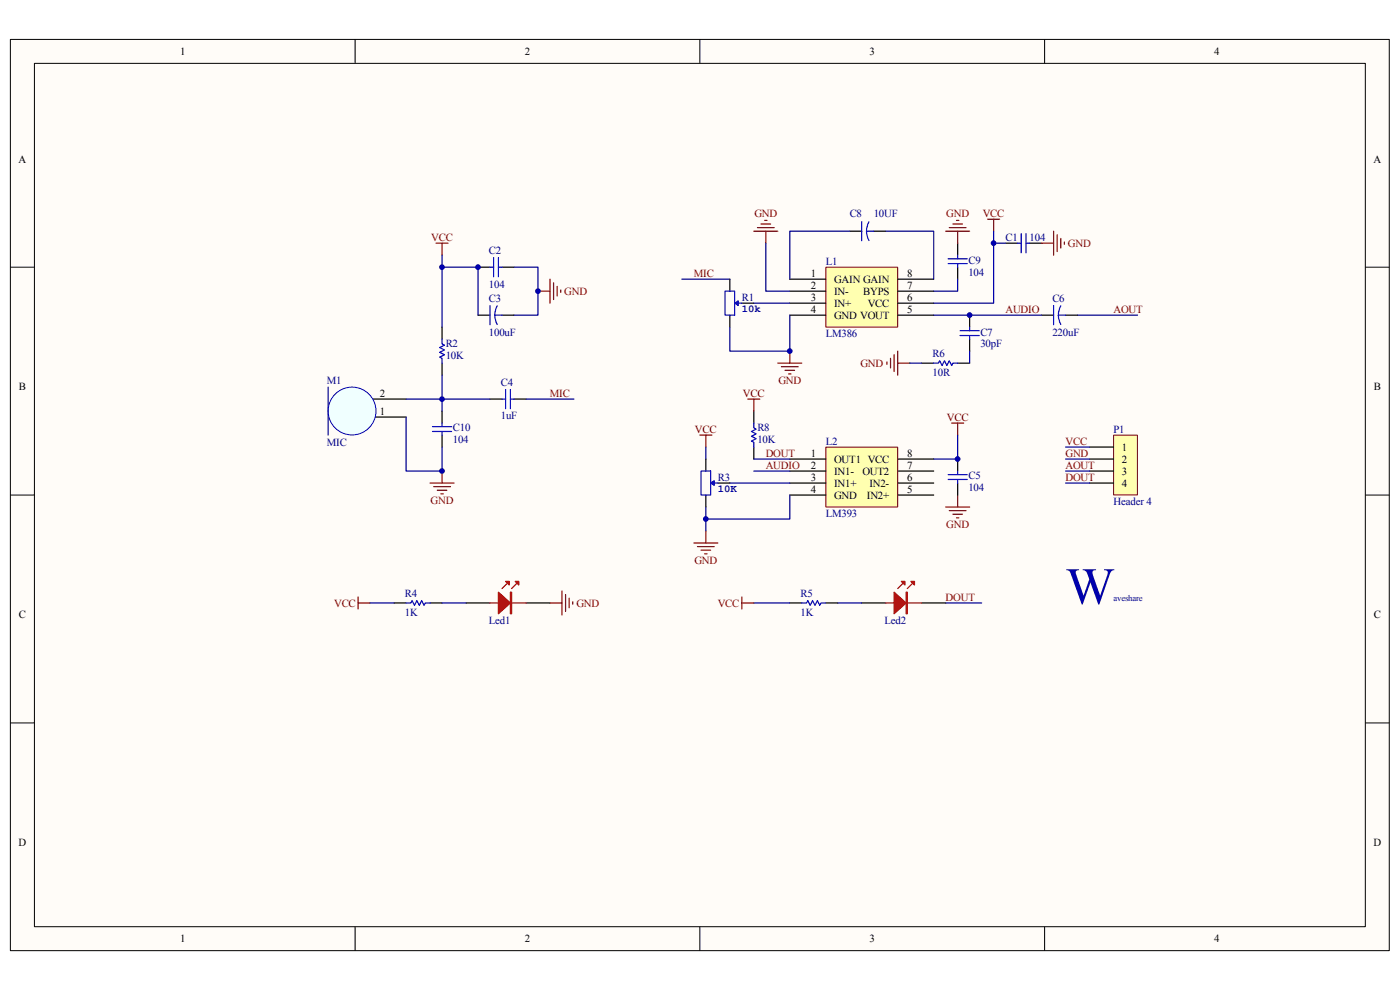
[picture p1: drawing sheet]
<svg xmlns="http://www.w3.org/2000/svg" width="297mm" height="210mm" viewBox="0 0 297 210" stroke-linecap="round" stroke-linejoin="round" font-family="sans-serif">
<path d="M2.2 8.4h292.5v193.3h-292.5z" fill="#fffcf8"/>
<path d="M2.2 8.4h292.5v193.3h-292.5z" fill="none" stroke="#000" stroke-width=".21"/>
<path d="M7.3 13.5h282.3v183.1h-282.3z" fill="#fffcf8"/>
<g fill="none" stroke="#000" stroke-width=".21">
<path d="M7.3 13.4h282.3v183.2h-282.3zM75.3 8.3v5.1M148.5 8.3v5.1M221.6 8.3v5.1M2.2 56.7h5.1M289.7 56.7h5M2.2 105h5.1M289.7 105h5M2.2 153.3h5.1M289.7 153.3h5M75.3 196.6v5.1M148.5 196.6v5.1"/>
<path d="M221.6 196.6v5.1"/>
</g>
<path d="M78.5 88.5h7.6M78.5 84.7h7.6" fill="none" stroke="#000" stroke-width=".25"/>
<circle cx="74.7" cy="87.2" r="5.1" fill="#f0ffff" stroke="#00f" stroke-width=".21"/>
<path d="M69.6 82.1v10.2" fill="none" stroke="#11037f" stroke-width=".25"/>
<path d="M101.4 56.7h2.6M106.5 56.7h2.5M93.8 69.4v2.5M93.8 77v2.6M101.4 66.9h2.6M106.5 66.9h2.5M104 84.7h2.5M109 84.7h2.6" fill="none" stroke="#000" stroke-width=".25"/>
<g fill="none" stroke="#00f" stroke-width=".25">
<path d="M104 56.7h.7M104.7 54.6v4.1M105.7 54.6v4.1M105.7 56.7h.8M93.8 71.9v1.1l.5 .2-1 .5 1 .5-1 .5 1 .5-1 .6 .5 .2v1M104 64.8v4.1M105 66.9l.2 1.2 .3 .7M105 66.9h1.5M105.5 64.9l-.4 1.1-.1 .9M106.5 84.7h.8M107.3 82.6v4.1M108.3 82.6v4.1"/>
<path d="M108.3 84.7h.7"/>
</g>
<path d="M92.5 51.6h2.6M93.8 51.6v2.5M93.8 99.9v2.6M91.2 102.5h5.1M92 103.2h3.6M92.8 104h2M93.5 104.8h.5" fill="none" stroke="#800000" stroke-width=".25"/>
<path d="M111.6 84.7h10.2" fill="none" stroke="#000080" stroke-width=".25"/>
<path d="M175.2 56.7h15.2v12.7h-15.2z" fill="#ffffb0"/>
<path d="M175.2 56.7h15.2v12.7h-15.2z" fill="none" stroke="#800000" stroke-width=".21"/>
<path d="M167.5 59.2h7.7M190.4 59.2h7.7M167.5 61.8h7.7M167.5 64.3h7.7M167.5 66.9h7.7M190.4 61.8h7.7M190.4 64.3h7.7M190.4 66.9h7.7" fill="none" stroke="#000" stroke-width=".25"/>
<path d="M175.2 94.9h15.2v12.6h-15.2z" fill="#ffffb0"/>
<path d="M175.2 94.8h15.2v12.7h-15.2z" fill="none" stroke="#800000" stroke-width=".21"/>
<g fill="none" stroke="#000" stroke-width=".25">
<path d="M154.8 59.2v2.6M213.3 51.6h2.6M218.4 51.6h2.6M154.8 66.9v2.5M157.4 64.3h2.5M149.7 97.4v2.5M167.5 97.4h7.7M167.5 99.9h7.7M190.4 97.4h7.7M190.4 99.9h7.7M203.2 97.4v2.5M149.7 105v2.6"/>
<path d="M152.3 102.5h2.5M167.5 102.5h7.7M167.5 105h7.7M190.4 102.5h7.7M190.4 105h7.7M203.2 102.5v2.5M83.6 127.9h2.5M91.2 127.9h2.6M98.9 127.9h5.1M111.6 127.9h5.1M167.5 127.9h2.6M175.2 127.9h2.5"/>
<path d="M182.8 127.9h5.1M195.5 127.9h5.1"/>
</g>
<path d="M93.8 56.7h7.6v10.2M109 56.7h5.1v10.2h-5.1M144.7 59.2h10.1M162.5 51.6v10.2h5M159.9 64.3h7.6M167.5 66.9v7.6h-12.7v-5.1M149.7 94.8v2.6M159.9 99.9h7.6M203.2 92.3v5.1h-5.1M78.5 127.9h5.1M93.8 127.9h5.1M177.7 127.9h5.1" fill="none" stroke="#000080" stroke-width=".25"/>
<g fill="none" stroke="#800000" stroke-width=".25">
<path d="M116.7 59.2v5.1M117.4 60v3.5M159.9 49h5.1M160.7 48.3h3.5M161.4 47.5h2.1M162.2 46.8h.5M162.5 49v2.6M209.5 46.5h2.6M210.8 46.5v2.5M221 51.6h2.5M223.5 49v5.1M224.3 49.8v3.6"/>
<path d="M225 50.6v2M225.8 51.3v.5M114.1 61.8h2.6M118.2 60.7v2.1M119 61.5v.5M165 77h5.1M165.8 77.8h3.5M166.5 78.6h2.1M167.3 79.3h.5M167.5 74.5v2.5M148.5 92.3h2.5M149.7 92.3v2.5"/>
<path d="M201.9 89.7h2.5M203.2 89.7v2.6M147.2 115.2h5.1M148 115.9h3.5M148.7 116.7h2.1M149.5 117.5h.5M149.7 112.6v2.6M200.6 107.6h5.1M201.4 108.3h3.5M202.1 109.1h2.1M202.9 109.8h.5M203.2 105v2.6"/>
<path d="M76 126.6v2.6M76 127.9h2.5M116.7 127.9h2.5M119.2 125.4v5M120 126.1v3.6M120.7 126.9v2M121.5 127.6v.6"/>
</g>
<g fill="none" stroke="#00f" stroke-width=".25">
<path d="M215.9 51.6h.7M216.6 49.6v4M217.7 49.6v4M217.7 51.6h.7M153.8 61.8h2v5.1h-2zM156.1 64.3h1.3M148.7 99.9h2.1v5.1h-2.1zM203.2 99.9v.8M151 102.5h1.3M201.1 100.7h4.1M201.1 101.7h4.1M203.2 101.7v.8"/>
<path d="M86.1 127.9h1.1l.2-.5 .5 1 .5-1 .5 1 .6-1 .5 1 .2-.5h1M170.1 127.9h1l.3-.5 .5 1 .5-1 .5 1 .5-1 .5 1 .3-.5h1"/>
</g>
<g fill="#00f" stroke="#00f" stroke-width=".21">
<path d="M155.8 64.3l.8-.5v1z"/>
<path d="M150.8 102.5l.7-.5v1z"/>
</g>
<path d="M104 127.9h7.6M107.5 123.8l-1 1.1M109.5 123.8l-1 1.1M187.9 127.9h7.6M191.5 123.8l-1.1 1.1M193.5 123.8l-1 1.1" fill="none" stroke="#bf0000" stroke-width=".25"/>
<g fill="#bf0000" stroke="#bf0000" stroke-width=".25">
<path d="M105.7 125.6l2.6 2.3-2.6 2.3z"/>
<path d="M109.3 123.3h.8v.8z"/>
<path d="M107.3 123.3h.7v.8z"/>
<path d="M189.7 125.6l2.5 2.3-2.5 2.3z"/>
<path d="M193.2 123.3h.8v.8z"/>
<path d="M191.2 123.3h.8v.8z"/>
<path d="M108.3 125.6h.2v4.6h-.2z" fill-rule="evenodd"/>
<path d="M192.2 125.6h.3v4.6h-.3z" fill-rule="evenodd"/>
</g>
<path d="M236.3 92.3h5v12.7h-5z" fill="#ffffb0"/>
<path d="M236.2 92.3h5.1v12.7h-5.1z" fill="none" stroke="#800000" stroke-width=".21"/>
<g fill="none" stroke="#000" stroke-width=".25">
<path d="M180.3 49h2.5M185.4 49h2.5M203.2 51.6v2.5M203.2 56.7v2.5M195.5 77h2.6M203.2 77h2.5M205.7 66.9v2.5M205.7 71.9v2.6M221 66.9h2.5M226.1 66.9h2.5M93.8 87.2v2.5M93.8 92.3v2.5"/>
<path d="M159.9 87.2v2.5M159.9 94.8v2.6M231.1 94.8h5.1M231.1 97.4h5.1M231.1 99.9h5.1M231.1 102.5h5.1"/>
</g>
<g fill="none" stroke="#000080" stroke-width=".25">
<path d="M93.8 54.1v15.3M180.3 49h-12.8v10.2M187.9 49h10.2v10.2M203.2 59.2v2.6h-5.1M210.8 49v15.3h-12.7M210.8 51.6h2.5M93.8 79.6v5.1h-7.7M193 77h2.5M198.1 66.9h22.9M205.7 74.5v2.5M228.6 66.9h12.7M86.1 88.5v11.4h7.7v-5.1"/>
<path d="M104 84.7h-10.2v2.5M159.9 97.4h7.6M226.1 94.8h5M226.1 97.4h5M226.1 99.9h5M149.7 107.6v5M154.8 102.5h12.7M167.5 105v5.1h-17.8M226.1 102.5h5M159.9 127.9h7.6M200.6 127.9h7.6"/>
</g>
<g fill="none" stroke="#00f" stroke-width=".25">
<path d="M182.8 47v4.1M183.8 49l.2 1.3 .4 .7M183.8 49h1.6M184.3 47.1l-.4 1.1-.1 .8M201.1 54.9h4.1M201.1 55.9h4.1M203.2 54.1v.8M203.2 55.9v.8M198.1 77h1l.2-.5 .6 1 .5-1 .5 1 .5-1 .5 1 .2-.5h1.1M203.7 70.2h4M203.7 71.2h4M205.7 69.4v.8"/>
<path d="M205.7 71.2v.7M223.5 64.8v4.1M224.5 66.9l.2 1.2 .4 .7M224.5 66.9h1.6M225 64.9l-.4 1.1-.1 .9M91.7 90.5h4.1M91.7 91.5h4.1M93.8 89.7v.8M93.8 91.5v.8M159.9 89.7v1.1l.5 .2-1 .5 1 .5-1 .5 1 .6-1 .5 .5 .2v1"/>
</g>
<g fill="none" stroke="#800000" stroke-width=".25">
<path d="M200.6 49h5.1M201.4 48.3h3.5M202.1 47.5h2.1M202.9 46.8h.5M203.2 49v2.6M188.2 76.8v.5M188.9 76v2M189.7 75.2v3.6M190.4 74.5v5.1M190.4 77h2.6M158.6 84.7h2.6M159.9 84.7v2.5"/>
<path d="M157.4 126.6v2.6M157.4 127.9h2.5"/>
</g>
<g fill="#000080" stroke="#000080" stroke-width=".21">
<circle cx="93.8" cy="99.9" r=".5"/>
<circle cx="93.8" cy="84.6" r=".5"/>
<circle cx="93.8" cy="56.7" r=".5"/>
<circle cx="101.4" cy="56.7" r=".5"/>
<circle cx="114.1" cy="61.8" r=".5"/>
<circle cx="149.7" cy="110.1" r=".5"/>
<circle cx="167.5" cy="74.5" r=".5"/>
<circle cx="203.1" cy="97.4" r=".5"/>
<circle cx="205.7" cy="66.8" r=".5"/>
<circle cx="210.8" cy="51.6" r=".5"/>
</g>
<text font-size="11" fill="#000080" x="226.1" y="128.1">W</text>
<g font-size="2.3">
<text x="38.2" y="11.6">1</text>
<text x="111.4" y="11.6">2</text>
<text x="184.5" y="11.6">3</text>
<text x="257.6" y="11.6">4</text>
<text x="4" y="34.5">A</text>
<text x="291.4" y="34.5">A</text>
<text x="172" y="58.7">1</text>
<text x="176.9" y="60">GAIN GAIN</text>
<text x="192.5" y="58.7">8</text>
<text x="172" y="61.2">2</text>
<text x="172" y="63.8">3</text>
<text x="176.9" y="62.5">IN-</text>
<text x="176.9" y="65.1">IN+</text>
<text x="183.1" y="62.5">BYPS</text>
<text x="184.1" y="65.1">VCC</text>
<text x="192.5" y="63.8">6</text>
<text x="192.5" y="61.2">7</text>
<text x="172" y="66.3">4</text>
<text x="176.9" y="67.6">GND VOUT</text>
<text x="192.5" y="66.3">5</text>
<text x="4" y="82.8">B</text>
<text x="291.4" y="82.8">B</text>
<text x="80.6" y="88">1</text>
<text x="80.6" y="84.1">2</text>
<text x="238" y="95.6">1</text>
<text x="172" y="96.9">1</text>
<text x="172" y="99.4">2</text>
<text x="172" y="101.9">3</text>
<text x="176.9" y="98.1">OUT1 VCC</text>
<text x="176.9" y="100.7">IN1-</text>
<text x="183" y="100.7">OUT2</text>
<text x="192.5" y="101.9">6</text>
<text x="192.5" y="99.4">7</text>
<text x="192.5" y="96.9">8</text>
<text x="238" y="98.1">2</text>
<text x="238" y="100.7">3</text>
<text x="172" y="104.5">4</text>
<text x="176.9" y="103.2">IN1+</text>
<text x="176.9" y="105.8">GND</text>
<text x="183.9" y="105.8">IN2+</text>
<text x="184.4" y="103.2">IN2-</text>
<text x="192.5" y="104.5">5</text>
<text x="238" y="103.2">4</text>
<text x="4" y="131.2">C</text>
<text x="291.4" y="131.2">C</text>
<text x="4" y="179.5">D</text>
<text x="291.4" y="179.5">D</text>
<text x="38.2" y="199.9">1</text>
<text x="111.4" y="199.9">2</text>
<text x="184.5" y="199.9">3</text>
<text x="257.6" y="199.9">4</text>
</g>
<g font-size="2.3" fill="#800000">
<text x="160" y="46">GND</text>
<text x="200.7" y="46">GND</text>
<text x="208.5" y="46">VCC</text>
<text x="91.5" y="51.1">VCC</text>
<text x="226.6" y="52.4">GND</text>
<text x="147.2" y="58.7">MIC</text>
<text x="119.7" y="62.5">GND</text>
<text x="213.3" y="66.3">AUDIO</text>
<text x="236.2" y="66.3">AOUT</text>
<text x="182.6" y="77.8">GND</text>
<text x="165.1" y="81.5">GND</text>
<text x="116.7" y="84.1">MIC</text>
<text x="157.6" y="84.1">VCC</text>
<text x="200.9" y="89.2">VCC</text>
<text x="147.4" y="91.8">VCC</text>
<text x="226" y="94.3">VCC</text>
<text x="162.4" y="99.4">AUDIO</text>
<text x="162.4" y="96.9">DOUT</text>
<text x="226" y="101.9">DOUT</text>
<text x="226" y="99.4">AOUT</text>
<text x="226" y="96.9">GND</text>
<text x="91.3" y="107">GND</text>
<text x="200.7" y="112.1">GND</text>
<text x="147.3" y="119.7">GND</text>
<text x="70.9" y="128.7">VCC</text>
<text x="122.3" y="128.7">GND</text>
<text x="152.3" y="128.7">VCC</text>
<text x="200.6" y="127.4">DOUT</text>
</g>
<g font-size="2.3" fill="#000080">
<text x="180.3" y="46">C8</text>
<text x="185.3" y="46">10UF</text>
<text x="103.7" y="53.9">C2</text>
<text x="213.3" y="51.1">C1</text>
<text x="218.4" y="51.1">104</text>
<text x="175.2" y="56.2">L1</text>
<text x="205.4" y="55.9">C9</text>
<text x="205.4" y="58.5">104</text>
<text x="103.7" y="61">104</text>
<text x="103.7" y="64">C3</text>
<text x="157.4" y="63.8">R1</text>
<text x="223.3" y="64">C6</text>
<text x="103.7" y="71.2">100uF</text>
<text x="175.2" y="71.4">LM386</text>
<text x="208" y="71.2">C7</text>
<text x="223.3" y="71.2">220uF</text>
<text x="94.5" y="73.7">R2</text>
<text x="94.5" y="76.3">10K</text>
<text x="197.8" y="75.7">R6</text>
<text x="208" y="73.7">30pF</text>
<text x="69.4" y="81.4">M1</text>
<text x="106.2" y="81.9">C4</text>
<text x="197.8" y="79.8">10R</text>
<text x="106.2" y="89">1uF</text>
<text x="69.4" y="94.6">MIC</text>
<text x="96.1" y="91.5">C10</text>
<text x="96.1" y="94.1">104</text>
<text x="160.7" y="91.5">R8</text>
<text x="160.7" y="94.1">10K</text>
<text x="175.2" y="94.3">L2</text>
<text x="236.2" y="91.8">P1</text>
<text x="152.3" y="101.9">R3</text>
<text x="205.4" y="101.7">C5</text>
<text x="205.4" y="104.2">104</text>
<text x="236.2" y="107">Header 4</text>
<text x="175.2" y="109.6">LM393</text>
<text x="85.9" y="126.6">R4</text>
<text x="85.9" y="130.7">1K</text>
<text x="169.8" y="126.6">R5</text>
<text x="169.8" y="130.7">1K</text>
<text x="103.7" y="132.5">Led1</text>
<text x="187.6" y="132.5">Led2</text>
</g>
<g font-size="2.2" fill="#000080">
<text x="157.4" y="66.2">10k</text>
<text x="152.3" y="104.3">10K</text>
</g>
<text font-size="1.8" fill="#000080" x="236.2" y="127.5">aveshare</text>
</svg>
